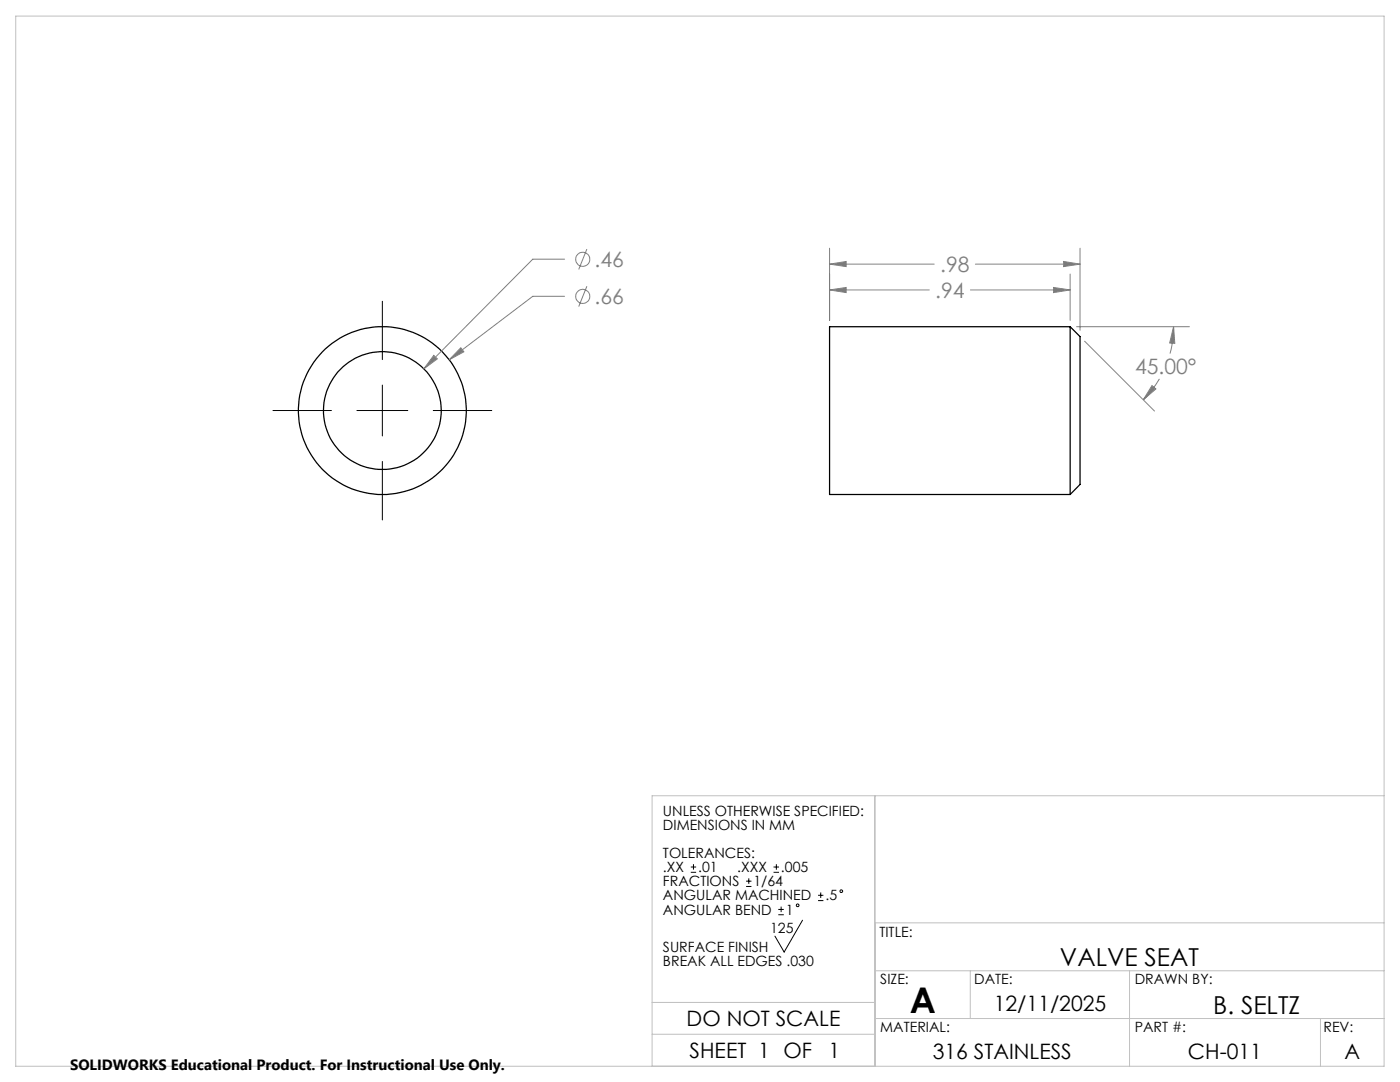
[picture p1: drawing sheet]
<svg xmlns="http://www.w3.org/2000/svg" width="279mm" height="216mm" viewBox="0 0 279 216" stroke-linecap="round" stroke-linejoin="round" font-family="sans-serif">
<g fill="none" stroke="#000" stroke-width=".25">
<path d="M213.6 65.2v33.5M213.6 65.2l1.9 2v29.5l-1.9 2M213.6 65.2h-48v33.5h48"/>
<circle cx="76.3" cy="81.9" r="11.7"/>
<circle cx="76.3" cy="81.9" r="16.7"/>
</g>
<g fill="none" stroke="#808080" stroke-width=".2">
<path d="M112.7 51.7h-6.4l-21.7 21.9M112.7 59.1h-6.4l-16.7 12.7M117.1 49.7l-1.6 4.1M117.1 57.1l-1.6 4.1M165.6 52.7l3.3-.5v1zM165.6 57.9l3.3-.5v1zM165.6 49.5v14.4M165.6 52.7h20.8M165.6 57.9h19.9M193.7 57.9h19.9M194.7 52.7h20.8M210.3 57.4l3.3 .5-3.3 .5z"/>
<path d="M212.3 52.2l3.2 .5-3.2 .5zM213.6 54.7v9.2M215.5 49.5v16.4M86.6 70.9l.7 .7-2.7 2zM92 69.4l.6 .8-3 1.6zM214.8 65.2h22.6M216.5 68.1l13.9 13.9M229.9 76.9l.8 .7-2.5 2.2zM231.4 75.6a21.4 21.4 0 0 1-3.2 4.2M234.2 65.2l.3 3.3-1.1-.1zM234.2 65.2a20.5 20.5 0 0 1-.7 5.4"/>
<circle cx="116.3" cy="51.7" r="1.42"/>
<circle cx="116.3" cy="59.1" r="1.41"/>
</g>
<g fill="none" stroke="#000" stroke-width=".2">
<path d="M76.3 60.1v11.7M76.3 76.8v10.2M54.5 81.9h11.6M71.2 81.9h10.2M76.3 92.1v11.7M86.5 81.9h11.6M137.9 174.1h1M137.9 173h1M138.4 172.4v1.1M148.9 176.9h1.1M148.9 175.8h1.1M149.4 175.3v1.1"/>
<path d="M154.4 174.1h1.1M154.4 173h1.1M154.9 172.4v1.1M163.3 179.7h1M163.3 178.6h1M163.8 178.1v1.1M155.3 182.5h1.1M155.3 181.5h1.1M155.9 180.9v1.1M160.2 183.6l-3.7 6.4-1.8-3.2"/>
<circle cx="167.9" cy="177.8" r=".27"/>
<circle cx="159.2" cy="180.6" r=".27"/>
</g>
<path d="M3.1 3.2h273.1v209.6h-273.1zM174.6 158.8v54M276.2 158.8h-146.1v54M174.6 193.7h101.6M174.6 184.1h101.6M193.6 193.7v9.5M225.4 193.7v19.1M130.1 200h44.5M130.1 206.4h44.5M174.6 203.2h101.6M263.5 203.2v9.6" fill="none" stroke="#c0c0c0" stroke-width=".2"/>
<path d="M86.6 70.9l-2 2.7 2.7-2zM92 69.4l-2.4 2.4 3-1.6zM165.6 52.7l3.3-.5v1zM212.3 52.2l3.2 .5-3.2 .5zM210.3 57.4l3.3 .5-3.3 .5zM165.6 57.9l3.3-.5v1zM229.9 76.9l.8 .7-2.5 2.2zM234.2 65.2l.3 3.3-1.1-.1z" fill="#808080"/>
<text font-size="7.1" x="181.6" y="202">A</text>
<g font-size="4.9">
<text x="211.5" y="192.8">VALVE SEAT</text>
<text x="242.1" y="202.3">B. SELTZ</text>
</g>
<g font-size="4.2" fill="#808080">
<text x="118.6" y="53.3">.46</text>
<text x="186.6" y="59.4">.94</text>
<text x="187.6" y="54.3">.98</text>
<text x="118.6" y="60.7">.66</text>
<text x="226.5" y="74.7">45.00°</text>
</g>
<g font-size="4.2">
<text x="198.3" y="201.7">12/11/2025</text>
<text x="137" y="204.7">DO NOT SCALE</text>
<text x="137.6" y="211.1">SHEET 1 OF</text>
<text x="165.4" y="211.1">1</text>
<text x="186.1" y="211.2">316 STAINLESS</text>
<text x="237.1" y="211.2">CH-011</text>
<text x="268.3" y="211.2">A</text>
</g>
<text font-size="3" x="14" y="213.5">SOLIDWORKS Educational Product. For Instructional Use Only.</text>
<g font-size="2.8">
<text x="132.3" y="162.7">UNLESS OTHERWISE SPECIFIED:</text>
<text x="132.3" y="165.6">DIMENSIONS IN MM</text>
<text x="132.3" y="171.2">TOLERANCES:</text>
<text x="132.3" y="176.9">FRACTIONS</text>
<text x="132.3" y="174">.XX</text>
<text x="132.3" y="179.7">ANGULAR MACHINED</text>
<text x="139.3" y="174">.01</text>
<text x="147.1" y="174">.XXX</text>
<text x="150.4" y="176.9">1/64</text>
<text x="155.9" y="174">.005</text>
<text x="164.7" y="179.7">.5</text>
<text x="132.3" y="182.5">ANGULAR BEND</text>
<text x="156.8" y="182.5">1</text>
<text x="132.3" y="189.9">SURFACE FINISH</text>
<text x="153.7" y="186.2">125</text>
<text x="175.5" y="186.9">TITLE:</text>
<text x="132.3" y="192.8">BREAK ALL EDGES .030</text>
<text x="175.7" y="196.4">SIZE:</text>
<text x="194.4" y="196.4">DATE:</text>
<text x="226.5" y="196.4">DRAWN BY:</text>
<text x="175.7" y="206">MATERIAL:</text>
<text x="226.5" y="206">PART #:</text>
<text x="264.1" y="206">REV:</text>
</g>
</svg>
